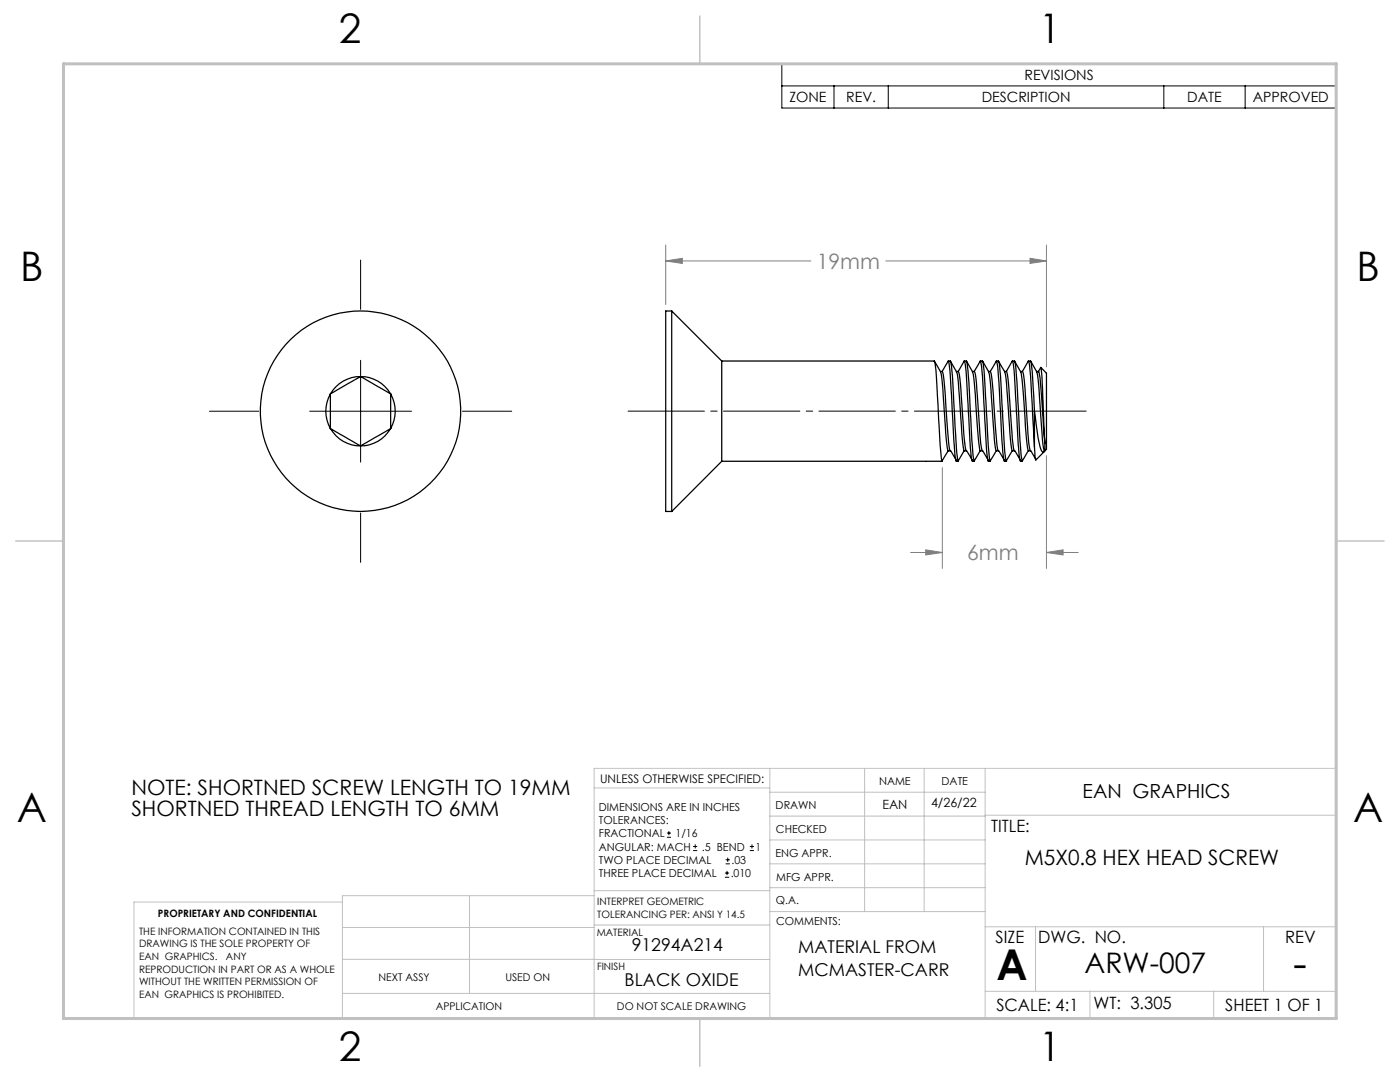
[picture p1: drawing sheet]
<svg xmlns="http://www.w3.org/2000/svg" width="279mm" height="216mm" viewBox="0 0 279 216" stroke-linecap="round" stroke-linejoin="round" font-family="sans-serif">
<g fill="none" stroke="#000" stroke-width=".2">
<path d="M156 12.7h110.7v8.9h-110.7zM156 17.1h110.7M166.4 17.1v4.5M177.3 17.1v4.5M232.3 17.1v4.5M248.5 17.1v4.5M72 51.9v9.8M72 71.9v20.3M41.8 82.1h9.8M61.8 82.1h20.3M92.3 82.1h9.8M72 102.4v9.8"/>
<path d="M133.1 167.1h.8M133.1 166.2h.8M133.5 165.8v.9M138.3 169.7h.8M138.3 168.9h.8M138.7 168.5v.8M144.7 175h.8M144.7 174.2h.8M144.8 172.4h.9M144.8 171.6h.9M145.1 173.8v.8M145.2 171.1v.9"/>
<path d="M149.6 169.7h.9M149.6 168.9h.9M150.1 168.5v.8"/>
</g>
<path d="M132.9 52.1l3.3-.6v1.1zM132.9 48.9v11.9M132.9 52.1h28.9M176.8 52.1h32M205.6 51.5l3.2 .6-3.2 .5zM208.8 48.9v24.3M188.1 93.3v20.1M208.8 90.9v22.5M181.7 110.2h6.4M184.7 109.7l3.4 .5-3.4 .5zM208.8 110.2l3.4-.5v1zM208.8 110.2h6.4" fill="none" stroke="#808080" stroke-width=".2"/>
<path d="M124.4 82h93.3" fill="none" stroke="#000" stroke-width=".2" stroke-dasharray="15.2 1.3 1.3 1.3" stroke-dashoffset="-1"/>
<g fill="none" stroke="#c0c0c0" stroke-width=".2">
<path d="M118.6 157.2h35M153.6 153.3v49.9M153.6 158.1h43M172.5 153.3v28.6M184.4 153.3v28.6M196.6 153.3v49.9M68.3 180h-41.6v23.2h240v-49.9h-148.1v49.9M93.7 178.7v19.5M118.6 178.7h-50.3v24.5M118.6 177.7h35M153.6 162.8h43M153.6 177.1h43"/>
<path d="M153.6 167.6h43M153.6 172.4h43M196.6 162.7h70.1M68.3 198.2h85.3M68.3 191.4l85.3 .1M68.3 185.1h50.3M118.6 184.6h35M153.6 181.9h43M196.6 184.9h70.1M196.6 197.8h70.1M206.7 184.9v12.9M217.5 197.8v5.4"/>
<path d="M242.2 197.8v5.4M252.2 184.9v12.9"/>
</g>
<path d="M139.7 3.2v9.5M3.1 107.9h9.6M266.7 107.9h9.5M139.7 203.2v9.6" fill="none" stroke="#c0c0c0" stroke-width=".3"/>
<path d="M12.7 12.7h254v190.5h-254z" fill="none" stroke="#c0c0c0" stroke-width=".6"/>
<path d="M205.6 51.5l3.2 .6-3.2 .5zM132.9 52.1l3.3-.6v1.1zM208.8 110.2l3.4-.5v1zM184.7 109.7l3.4 .5-3.4 .5z" fill="#808080"/>
<g fill="none" stroke="#000" stroke-width=".25">
<path d="M65.9 78.6v6.9M65.9 78.6a7 7 0 0 0 0 6.9M72 75.1a6.9 6.9 0 0 1 6 3.5M72 75.1l6 3.5M72 75.1l-6.1 3.5M72 75.1a6.9 6.9 0 0 0-6.1 3.5M78 78.6a7 7 0 0 1 0 6.9M78 78.6v6.9M134.1 62.1v40M134.1 62.1h-1.2v40h1.2M134.1 62.1l9.9 9.9M144 72v20"/>
<path d="M144 72h42.4a28.2 28.2 0 0 1 .7 6.9l.3 6.3a34.1 34.1 0 0 0 .7 6.8h-.4M186.5 72.1l1.2 2.1M187.7 74.1h.4M187.7 74.2a83.4 83.4 0 0 1 1 10.9l.2 3.5 .3 1.3M188.1 74.1a77.4 77.4 0 0 1 1 11l.2 3.4 .4 1.5h-.5l-1.2 2M189.3 72h.4a41.4 41.4 0 0 1 .7 8.5l.2 4.7a34.1 34.1 0 0 0 .6 6.8l-.4-.1-.2-.9-.7-12.1a35.3 35.3 0 0 0-.6-6.9l-1.3 2.1M189.7 72.1l1.2 2.1M190.9 74.2a39.1 39.1 0 0 1 .8 7.9 47.6 47.6 0 0 0 .7 7.8M190.9 74.1h.3M191.2 74.1l.3 .6 .2 1.8 .7 11.1 .5 2.4h-.5M192.4 72h.5a66.8 66.8 0 0 1 .7 10.1l.2 3.1a34.1 34.1 0 0 0 .7 6.8l-.5-.1-.2-.9-.7-12.1a28.2 28.2 0 0 0-.7-6.9l-1.2 2.1M192.9 72.1l1.2 2.1"/>
<path d="M194.1 74.1h.4M194.1 74.2a83.4 83.4 0 0 1 1 10.9l.5 4.8M194.5 74.1l.2 .6 .2 1.8 .4 5.6a41.6 41.6 0 0 0 .7 7.9h-.4l-1.2 2M195.7 72h.3a28.2 28.2 0 0 1 .7 6.9l.3 6.3a34.1 34.1 0 0 0 .7 6.8h-.5a54.3 54.3 0 0 1-.7-8.4l-.1-3.1a46.9 46.9 0 0 0-.7-8.5l-1.3 2.1M196.1 72.1l1.2 2.1M197.3 74.1h.4a77.4 77.4 0 0 1 .9 11l.3 3.4 .3 1.5h-.3M197.3 74.2a83.4 83.4 0 0 1 1 10.9l.2 3.5 .3 1.3M198.9 72h.3a41.4 41.4 0 0 1 .8 8.5l.2 4.7a27.3 27.3 0 0 0 .7 6.8l-.5-.1-.3-1.7-.6-11.3a35.3 35.3 0 0 0-.6-6.9l-1.3 2.1M199.3 72.1l1.2 2.1M200.5 74.1h.4a77.4 77.4 0 0 1 1 11l.1 2.5 .5 2.4h-.4M200.5 74.2a46.1 46.1 0 0 1 .8 7.9 47.6 47.6 0 0 0 .7 7.8M202.1 72h.4a71.6 71.6 0 0 1 .8 10.1l.1 3.1a34.1 34.1 0 0 0 .6 6.8l-.4-.1-.2-.9-.7-12.1a32.9 32.9 0 0 0-.6-6.9l-1.3 2.1"/>
<path d="M202.5 72.1l1.2 2.1M203.7 74.2a138.2 138.2 0 0 1 1.2 13.4l.3 2.3M203.7 74.1h.3M204 74.1l1.2-2.1a35.3 35.3 0 0 1 .7 6.9l.5 10.3M204 74.1l.3 .6 .2 1.8 .8 12 .4 1.5h-.5M205.2 72h.5a66.8 66.8 0 0 1 .7 10.1M205.7 72.1l1.2 2.1M206.9 74.1h.4a53.8 53.8 0 0 1 .9 9.5l.3 4.9M206.9 74.2a83.4 83.4 0 0 1 1 10.9l.2 3.5 .3 1.3M207.7 73.4l.3 2.1 .5 13M207.7 73.3l-.5 .9M207.7 73.3l1.1 1.2v14.5a.81 .81 0 0 1-.3 1"/>
<path d="M65.9 85.5a6.9 6.9 0 0 0 6.1 3.5M65.9 85.5l6.1 3.5M78 85.5l-6 3.5M78 85.5a6.9 6.9 0 0 1-6 3.5M144 92l-9.9 10.1M144 92h40.8M184.9 92h2.7M189.7 89.9l1.2 2.1M192.4 90l-1.2 2M192.9 89.9l1.2 2.1M196.1 89.9l1.2 2.1M198.8 90l-1.2 2"/>
<path d="M199.3 89.9l1.2 2.1M202 90l-1.2 2M202.5 89.9l1.2 2.1M205.2 90l-1.2 2M205.7 89.9l1 1.8M206.4 89.2l.3 2.6M206.4 82.1l.8 5.4a4.8 4.8 0 0 0 1 2.7h.2l-1.7 1.6M206.4 82.1v7.1M208.4 90l-.2 .2M208.5 90h.1M208.5 88.5v1.5"/>
<circle cx="72" cy="82.1" r="20"/>
</g>
<g font-size="8.5">
<text x="198.9" y="195.5">A</text>
<text x="258.1" y="195.2">-</text>
</g>
<g font-size="8.1">
<text x="67.6" y="8.5">2</text>
<text x="207.3" y="8.5">1</text>
<text x="4" y="56.2">B</text>
<text x="270.7" y="56.2">B</text>
<text x="3.3" y="164.1">A</text>
<text x="270" y="164.1">A</text>
<text x="67.6" y="211.7">2</text>
<text x="207.3" y="211.7">1</text>
</g>
<text font-size="5.6" x="216.4" y="194.2">ARW-007</text>
<g font-size="4.2" fill="#808080">
<text x="163" y="53.6">19mm</text>
<text x="193" y="111.8">6mm</text>
</g>
<g font-size="4.2">
<text x="26.2" y="158.6">NOTE: SHORTNED SCREW LENGTH TO 19MM</text>
<text x="26.2" y="162.8">SHORTNED THREAD LENGTH TO 6MM</text>
<text x="204.5" y="172.7">M5X0.8 HEX HEAD SCREW</text>
</g>
<text font-size="3.9" x="216.1" y="159.2">EAN GRAPHICS</text>
<g font-size="3.5">
<text x="126.1" y="189.7">91294A214</text>
<text x="159.3" y="190.2">MATERIAL FROM</text>
<text x="124.7" y="196.6">BLACK OXIDE</text>
<text x="159.3" y="194.8">MCMASTER-CARR</text>
</g>
<g font-size="3.4">
<text x="197.8" y="166">TITLE:</text>
<text x="198.7" y="188.1">SIZE</text>
<text x="207.2" y="188.1">DWG. NO.</text>
<text x="256.5" y="188.2">REV</text>
<text x="198.8" y="201.7">SCALE: 4:1</text>
<text x="218.2" y="201.3">WT: 3.305</text>
<text x="244.5" y="201.7">SHEET 1 OF 1</text>
</g>
<g font-size="2.8">
<text x="204.5" y="16">REVISIONS</text>
<text x="157.5" y="20.4">ZONE</text>
<text x="168.9" y="20.4">REV.</text>
<text x="195.9" y="20.4">DESCRIPTION</text>
<text x="236.9" y="20.4">DATE</text>
<text x="250" y="20.4">APPROVED</text>
</g>
<g font-size="2.5">
<text x="176.1" y="161.5">EAN</text>
<text x="185.8" y="161.1">4/26/22</text>
</g>
<text font-size="2.4" x="119.8" y="156.2">UNLESS OTHERWISE SPECIFIED:</text>
<g font-size="2.2">
<text x="119.5" y="161.8">DIMENSIONS ARE IN INCHES</text>
<text x="154.8" y="161.4">DRAWN</text>
<text x="175.4" y="156.6">NAME</text>
<text x="187.9" y="156.7">DATE</text>
<text x="119.5" y="164.4">TOLERANCES:</text>
<text x="119.5" y="167.1">FRACTIONAL</text>
<text x="134.8" y="167.1">1/16</text>
<text x="154.9" y="166.3">CHECKED</text>
<text x="119.5" y="172.4">TWO PLACE DECIMAL</text>
<text x="119.5" y="169.7">ANGULAR: MACH</text>
<text x="140.1" y="169.7">.5 BEND</text>
<text x="146" y="172.4">.03</text>
<text x="150.8" y="169.7">1</text>
<text x="154.8" y="170.9">ENG APPR.</text>
<text x="119.5" y="175">THREE PLACE DECIMAL</text>
<text x="145.8" y="175">.010</text>
<text x="154.9" y="175.7">MFG APPR.</text>
<text x="154.9" y="180.4">Q.A.</text>
<text x="154.9" y="184.6">COMMENTS:</text>
</g>
<g font-size="2.1">
<text x="75.5" y="195.7">NEXT ASSY</text>
<text x="100.9" y="195.7">USED ON</text>
<text x="86.9" y="201.5">APPLICATION</text>
<text x="123.1" y="201.6">DO NOT SCALE DRAWING</text>
</g>
<g font-size="2">
<text x="31.5" y="182.9">PROPRIETARY AND CONFIDENTIAL</text>
<text x="119.2" y="180.6">INTERPRET GEOMETRIC</text>
<text x="119.2" y="183.1">TOLERANCING PER: ANSI Y 14.5</text>
<text x="27.8" y="186.5">THE INFORMATION CONTAINED IN THIS</text>
<text x="27.8" y="189">DRAWING IS THE SOLE PROPERTY OF</text>
<text x="27.8" y="191.6">EAN GRAPHICS.</text>
<text x="45.1" y="191.6">ANY</text>
<text x="119.1" y="186.7">MATERIAL</text>
<text x="27.8" y="194.1">REPRODUCTION IN PART OR AS A WHOLE</text>
<text x="27.8" y="196.6">WITHOUT THE WRITTEN PERMISSION OF</text>
<text x="119.1" y="193.5">FINISH</text>
<text x="27.8" y="199.1">EAN GRAPHICS IS PROHIBITED.</text>
</g>
</svg>
